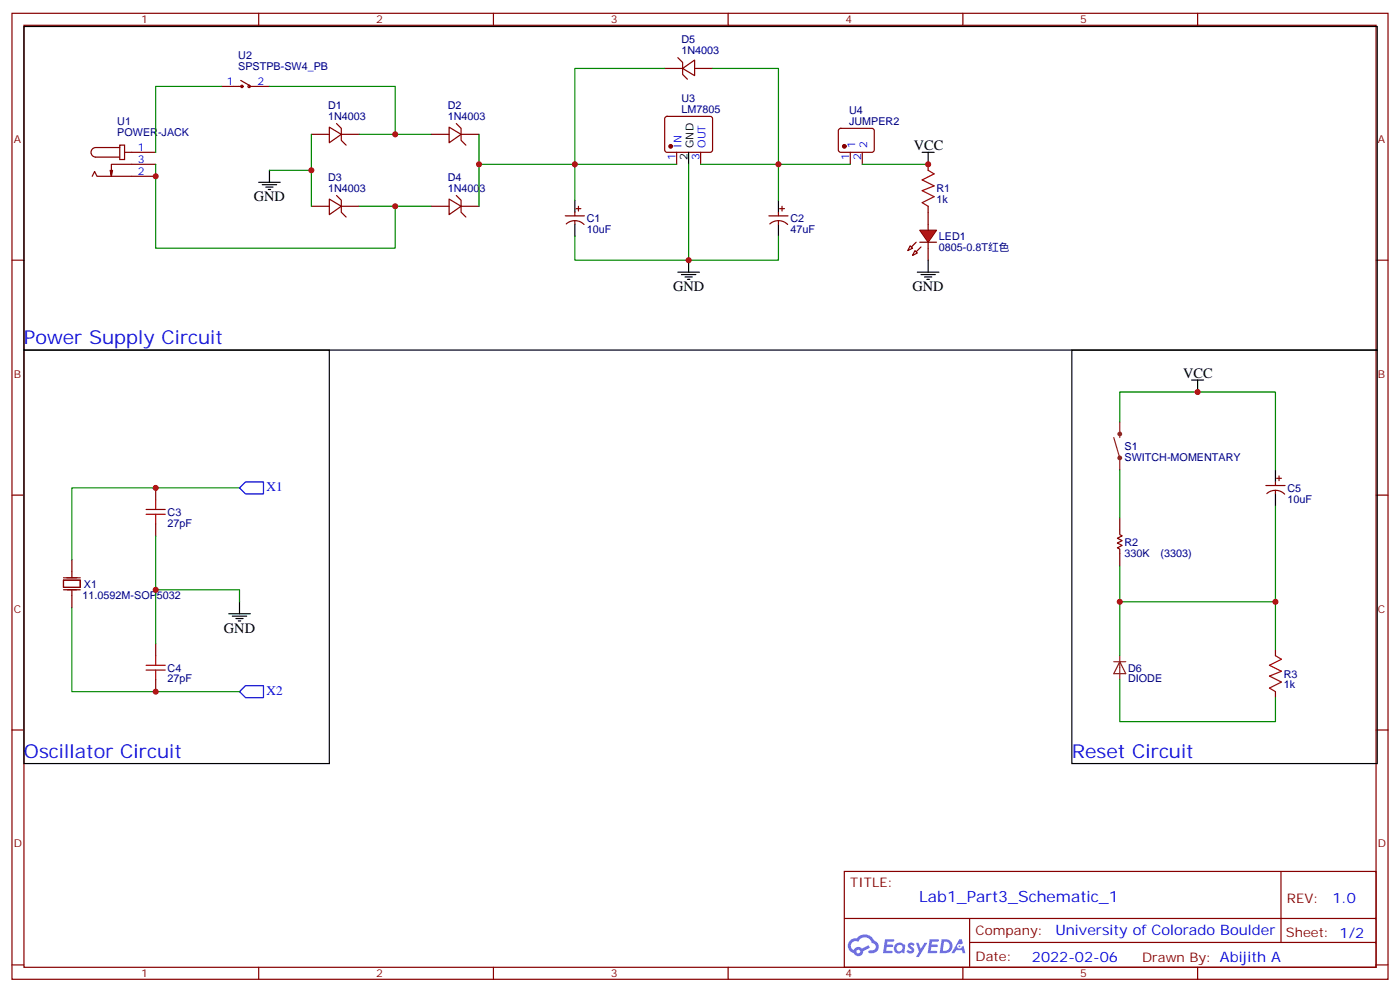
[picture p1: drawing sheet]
<svg xmlns="http://www.w3.org/2000/svg" width="412mm" height="292mm" viewBox="0 0 412 292" stroke-linecap="round" stroke-linejoin="round" font-family="sans-serif">
<g fill="none" stroke="#870000" stroke-width=".35">
<path d="M3.5 3.9h405.4v284.4h-405.4zM7.1 7.4h398.2v277.3h-398.2zM76.2 3.9v3.5M145.3 3.9v3.5M214.5 3.9v3.5M283.6 3.9v3.5M352.8 3.9v3.5M3.5 76.6h3.6M405.3 76.6h3.6M3.5 145.7h3.6M405.3 145.7h3.6M3.5 214.9h3.6"/>
<path d="M405.3 214.9h3.6M248.7 256.5h156.6v28.2h-156.6zM377.3 256.5v20.9M248.7 270.4h156.5M285.6 277.4h119.6M285.6 270.4v14.1M3.5 284h3.6M76.2 284.7v3.6M145.3 284.7v3.6M214.5 284.7v3.6M283.6 284.7v3.6M352.8 284.7v3.6"/>
<path d="M405.3 284h3.6"/>
</g>
<g fill="#5487ff">
<path d="M267.7 277.7a1.22 1.22 0 0 1 1.7 .2l-.4 .6a.47 .47 0 0 0-.3-.4 .47 .47 0 0 0-.5 .2l.1 .2a1.14 1.14 0 0 1 .8 1.8 1.14 1.14 0 0 1-1.9 0l-.2-.2 .5-.6 .7 .5a.29 .29 0 0 0 .3-.3 .29 .29 0 0 0-.2-.3 1.04 1.04 0 0 1-.6-1.7z"/>
<path d="M260.7 276.4h2.4l.3 .2-.2 .5-1.8 .1-.1 .8h1.5l.3 .4-.3 .4h-1.6l-.2 1.1h1.7l.2 .3-.2 .3-2.6 .1z"/>
<path d="M273.8 276.4h2.4l.3 .2-.1 .5-1.8 .1-.2 .8h1.6l.3 .4-.4 .4h-1.6l-.1 1.1h1.7l.2 .3-.2 .3-2.6 .1z"/>
<path d="M282.6 276.4h.7l.3 1.3-.6 .3a.69 .69 0 0 0-1 .3 .69 .69 0 0 0 .4 .9 .69 .69 0 0 0 .9-.6l.5-.2 .6 2.2h-.8l-.2-.9h-1.8l-.5 .9h-.8z"/>
<path d="M269.8 277.5h.8l.6 1.8 1.1-1.8h.9l-2.6 4.2h-.8l.9-1.5z"/>
<path d="M277.4 276.4l-.6 4.2h1.3a2.11 2.11 0 0 0 2.5-2.1 2.11 2.11 0 0 0-2.5-2.1zM278.1 277.2a1.39 1.39 0 0 1 1.7 1.4 1.39 1.39 0 0 1-1.8 1.3h-.3z"/>
<path d="M263.7 278.1a1.54 1.54 0 0 0-.1 2.1 1.54 1.54 0 0 0 2.2 .1l.6 .3 .3-2.3-.2-.3h-.4a1.49 1.49 0 0 0-2.4 .1zM264 279.1a.94 .94 0 0 1 1.8 0 .94 .94 0 0 1-1.8 0z"/>
<path d="M250.4 276.8a2.18 2.18 0 0 0 1.1 3.7 1.44 1.44 0 0 0 1.6 .9 1.44 1.44 0 0 0 1.2-1.4l2-1-.5-.8-1.9 1a1.47 1.47 0 0 0-2.4 .4 1.39 1.39 0 0 1-.7-1.9 1.39 1.39 0 0 1 2-.5 2.12 2.12 0 0 1 2.2-1.3 2.12 2.12 0 0 1 1.9 1.7 1.14 1.14 0 0 1 1.1 1.4 1.14 1.14 0 0 1-1.7 .7 .43 .43 0 0 0-.5 .4 .43 .43 0 0 0 .4 .5 1.98 1.98 0 0 0 2.5-1.2 1.98 1.98 0 0 0-1.2-2.6 3.1 3.1 0 0 0-5.3-.6l-.9 .1zM252.3 280.1a.55 .55 0 0 1 1.1 0 .55 .55 0 0 1-1.1 0z"/>
<circle cx="282.6" cy="278.5" r=".26"/>
</g>
<g fill="none" stroke="#870000" stroke-width=".35">
<path d="M199.7 17l1.4 1.4v3.5l1.4 1.4M65.3 25.4h6M70.9 23.7l2.5 1.4M73.4 25.4h6M91.7 39.5h5.3M97 37.4l3.5 2.1-3.5 2.5zM99.1 36.4l1.4 1.4v3.5l1.5 1.4M100.5 39.5h5.3M127 39.5h5.3M132.3 37.4l3.5 2.1-3.5 2.5zM134.4 36.4l1.4 1.4v3.5l1.4 1.4M135.8 39.5h5.3"/>
<path d="M195.8 20.1h5.3M196 34.5l.5-.2h12.7l.5 .2 .2 .5-.1 9.4-.6 .4h-13l-.4-.7v-9.1zM201.1 20.1l3.5-2.4v4.6zM204.6 20.1h5.3M247.2 38l.4-.2h9.5l.4 .7v5.9l-.7 .4h-9.4l-.5-.7v-5.6zM27.2 51.9l.7-1.4 .7 1.4h17.3M33.2 50.1l-.4 1.8M35.3 42.7h1.4v4.3h-1.4zM35.3 43.4h-7.1a1.41 1.41 0 0 0-1.4 1.4 1.41 1.41 0 0 0 1.4 1.4h7.1M36.7 44.8h9.2M45.9 48.4h-13.1v3.5l-.3-1.8M97 58.6l3.5 2.1-3.5 2.5z"/>
<path d="M99.1 57.5l1.4 1.4v3.6l1.5 1.4M132.3 58.6l3.5 2.1-3.5 2.5zM134.4 57.5l1.4 1.4v3.6l1.4 1.4M199.3 44.8v3.6M206.4 44.8v3.6M250.5 44.8v3.6M254 44.8v3.6M273.4 48.4v1.7M91.7 60.7h5.3M100.5 60.7h5.3M127 60.7h5.3M135.8 60.7h5.3"/>
<path d="M166.5 63.5h5.7M166.8 65.9a3.8 3.8 0 0 1 5.2 .2M169.3 62.5v1M169.3 64.9v1.1M169.7 61.4h1.4M170.4 60.7v1.4M226.5 63.5h5.6M226.8 65.9a3.8 3.8 0 0 1 5.2 .2M229.3 62.5v1M229.3 64.9v1.1M229.7 61.4h1.4M230.4 60.7v1.4"/>
<path d="M273.4 60.7v5.3M273.4 73.1v3.5"/>
<circle cx="71.3" cy="25.4" r=".35"/>
<circle cx="73.4" cy="25.4" r=".35"/>
</g>
<g fill="none" stroke="#000" stroke-width=".35">
<path d="M76.2 53.7h6.3M77.3 54.4h4.2M78.3 55.1h2.1M79 55.8h.7M79.4 50.1v3.6M169.3 58.9v3.6M202.8 44.8v3.6M229.3 58.9v3.6M169.3 66v3.5M202.8 76.6v3.5M229.3 66v3.5M199.7 80.1h6.3"/>
<path d="M200.7 80.8h4.3M201.8 81.5h2.1M202.5 82.2h.7"/>
</g>
<g fill="none" stroke="#008700" stroke-width=".35">
<path d="M79.4 25.4h37v14.1h-10.6M91.7 39.5v21.2M116.4 39.5h10.6M141.1 39.5v21.2M195.8 20.1h-26.5v38.8M209.9 20.1h19.4v28.3h21.2M45.9 48.4v24.7h70.5v-12.4M79.4 50.1h12.3M141.1 48.4h58.2M202.8 48.4v28.2M206.4 48.4h22.9v10.5M105.8 60.7h21.2"/>
<path d="M169.3 69.5v7.1h60v-7.1"/>
</g>
<g fill="#870000" stroke="#870000" stroke-width=".35">
<circle cx="197.6" cy="43.1" r=".53"/>
<circle cx="248.7" cy="43.1" r=".53"/>
</g>
<path d="M273.4 50.1l1.8 1.1-3.6 1.8 3.6 1.7-3.6 1.4 3.6 1.8-3.6 1.8 1.8 1" fill="none" stroke="#a10000" stroke-width=".35"/>
<path d="M270.9 67.8h5l-2.5 3.5z" fill="#f00" stroke="#870000" stroke-width=".35"/>
<g fill="none" stroke="#870000" stroke-width=".35">
<path d="M268.1 72.4l.7 .7-1.4 .7zM269.5 73.8l.7 .7-1.4 .7zM270.9 71.3h5M273.4 66v1.8M273.4 71.3v1.8M45.9 143.6v3.5M45.9 154.2v3.5M329.8 152.4v5l.8 .3-1.5 .7 1.5 .7-1.5 .7 1.5 .7-1.5 .8 .7 .3v4.9M372.9 142.9h5.6M373.2 145.3a3.8 3.8 0 0 1 5.2 .2M375.7 141.9v1M375.7 144.3v1.1"/>
<path d="M376.1 140.8h1.4M376.8 140.1v1.4M18.7 170.8h4.9v2.1h-4.9zM18.7 173.6h4.9M18.7 170.1h4.9M21.2 164.8v5.3M21.2 173.6v5.3M45.9 189.5v3.5M375.7 191.2v1.8M45.9 200.1v3.5M375.7 203.6v1.8"/>
</g>
<g fill="#870000" stroke="#870000" stroke-width=".35">
<path d="M268.5 72.7l1.4-1.4z"/>
<path d="M271.3 72.7l-1.4 1.4z"/>
</g>
<path d="M65.3 25.4h-19.4v19.4M254 48.4h19.4M329.8 124.2v-8.8h45.9v22.9M329.8 138.3v14.1M45.9 157.7v31.8M70.6 143.6h-49.4v21.2M375.7 148.9v28.2h-45.9M21.2 178.9v24.7h49.4M45.9 173.6h24.7v3.5M329.8 166.5v26.5M375.7 177.1v14.1M329.8 200.1v12.3h45.9v-7" fill="none" stroke="#008700" stroke-width=".35"/>
<g fill="none" stroke="#000" stroke-width=".35">
<path d="M7.1 7.8h398.6v95.2h-398.6zM271.6 44.8h3.6M273.4 44.8v3.6M273.4 76.6v3.5M270.2 80.1h6.4M271.3 80.8h4.2M272.3 81.5h2.2M273 82.2h.8M7.1 103h89.9v121.8h-89.9zM315.7 103h90v121.8h-90zM351 111.9h3.5M352.8 111.9v3.5"/>
<path d="M375.7 138.3v3.6M375.7 145.4v3.5M70.6 177.1v3.6M67.4 180.7h6.3M68.4 181.4h4.3M69.5 182.1h2.1M70.2 182.8h.7"/>
</g>
<path d="M43 150h5.7M43 151.4h5.7M45.9 147.1v2.9M45.9 151.4v2.8M43 195.8h5.7M43 197.2h5.7M45.9 193v2.8M45.9 197.2v2.9M375.7 193l1.8 1.1-3.6 1.7 3.6 1.8-3.6 1.4 3.6 1.8-3.6 1.7 1.8 1.1" fill="none" stroke="#a10000" stroke-width=".35"/>
<path d="M70.6 143.6l1.7-1.7h5.3v3.5h-5.3zM70.6 203.6l1.7-1.8h5.3v3.6h-5.3z" fill="none" stroke="#00f" stroke-width=".35"/>
<path d="M328.1 128.8l1.7 6v3.5M329.8 124.2v4.6M328.1 194.8h3.5M329.8 193v7.1M329.8 194.8l1.8 3.5h-3.5z" fill="none" stroke="#8c2424" stroke-width=".35"/>
<g fill="none" stroke="#8c2424" stroke-width=".71">
<circle cx="329.8" cy="134.8" r=".35"/>
<circle cx="329.8" cy="127.7" r=".35"/>
</g>
<g fill="#c00">
<circle cx="116.4" cy="39.5" r=".88"/>
<circle cx="116.4" cy="60.7" r=".88"/>
<circle cx="45.9" cy="51.9" r=".88"/>
<circle cx="91.7" cy="50.1" r=".88"/>
<circle cx="141.1" cy="48.4" r=".88"/>
<circle cx="169.3" cy="48.4" r=".88"/>
<circle cx="202.8" cy="76.6" r=".88"/>
<circle cx="229.3" cy="48.4" r=".88"/>
<circle cx="45.9" cy="173.6" r=".88"/>
<circle cx="45.9" cy="143.6" r=".88"/>
<circle cx="45.9" cy="203.6" r=".88"/>
<circle cx="329.8" cy="177.1" r=".88"/>
<circle cx="375.7" cy="177.1" r=".88"/>
<circle cx="352.8" cy="115.4" r=".88"/>
<circle cx="273.4" cy="48.4" r=".88"/>
</g>
<g font-size="5.6" fill="#00f">
<text x="7.1" y="101.3">Power Supply Circuit</text>
<text x="7.1" y="223">Oscillator Circuit</text>
<text x="315.7" y="223">Reset Circuit</text>
</g>
<text font-size="4.6" fill="#00f" x="270.8" y="265.5">Lab1_Part3_Schematic_1</text>
<g font-size="4.2">
<text x="269.2" y="44.1">VCC</text>
<text x="74.8" y="59.3">GND</text>
<text x="198.3" y="85.8">GND</text>
<text x="268.8" y="85.8">GND</text>
<text x="348.5" y="111.2">VCC</text>
<text x="66" y="186.3">GND</text>
</g>
<g font-size="4.2" fill="#00f">
<text x="392.5" y="265.8">1.0</text>
<text x="310.9" y="275.3">University of Colorado Boulder</text>
<text x="304" y="283.1">2022-02-06</text>
</g>
<g font-size="3.9" fill="#00f">
<text x="78.5" y="144.5">X1</text>
<text x="78.5" y="204.5">X2</text>
</g>
<g font-size="3.9" fill="#800">
<text x="250.5" y="261.1">TITLE:</text>
<text x="379.1" y="265.8">REV:</text>
<text x="287.4" y="275.3">Company:</text>
<text x="378.7" y="275.9">Sheet: 1/2</text>
<text x="287.4" y="283">Date:</text>
<text x="336.4" y="283.1">Drawn By: Abijith A</text>
</g>
<g font-size="3.2" fill="#800">
<text x="41.6" y="6.9">1</text>
<text x="110.8" y="6.9">2</text>
<text x="179.9" y="6.9">3</text>
<text x="249.1" y="6.9">4</text>
<text x="318.2" y="6.9">5</text>
<text x="4.1" y="42">A</text>
<text x="405.9" y="42">A</text>
<text x="4.1" y="111.2">B</text>
<text x="405.9" y="111.2">B</text>
<text x="4.1" y="180.3">C</text>
<text x="405.9" y="180.3">C</text>
<text x="4.1" y="249.4">D</text>
<text x="405.9" y="249.4">D</text>
<text x="41.6" y="287.7">1</text>
<text x="110.8" y="287.7">2</text>
<text x="179.9" y="287.7">3</text>
<text x="249.1" y="287.7">4</text>
<text x="318.2" y="287.7">5</text>
</g>
<g font-size="3.2" fill="#000080">
<text x="70.2" y="17.4">U2</text>
<text x="200.7" y="15.9">1N4003</text>
<text x="200.7" y="12.7">D5</text>
<text x="70.2" y="20.6">SPSTPB-SW4_PB</text>
<text x="200.7" y="30">U3</text>
<text x="96.6" y="35.3">1N4003</text>
<text x="96.6" y="32.1">D1</text>
<text x="131.9" y="35.3">1N4003</text>
<text x="131.9" y="32.1">D2</text>
<text x="200.7" y="33.2">LM7805</text>
<text x="250.1" y="33.5">U4</text>
<text x="34.6" y="40">POWER-JACK</text>
<text x="34.6" y="36.8">U1</text>
<text x="250.1" y="36.7">JUMPER2</text>
<text x="96.6" y="53.3">D3</text>
<text x="131.9" y="53.3">D4</text>
<text x="96.6" y="56.5">1N4003</text>
<text x="131.9" y="56.5">1N4003</text>
<text x="275.9" y="59.8">1k</text>
<text x="275.9" y="56.6">R1</text>
<text x="172.9" y="65.4">C1</text>
<text x="232.8" y="65.4">C2</text>
<text x="172.9" y="68.6">10uF</text>
<text x="232.8" y="68.6">47uF</text>
<text x="276.6" y="70.7">LED1</text>
<text x="276.6" y="73.9">0805-0.8T红色</text>
<text x="331.3" y="135.6">SWITCH-MOMENTARY</text>
<text x="331.3" y="132.4">S1</text>
<text x="379.2" y="148">10uF</text>
<text x="379.2" y="144.7">C5</text>
<text x="49.4" y="155">27pF</text>
<text x="49.4" y="151.8">C3</text>
<text x="331.3" y="160.6">R2</text>
<text x="331.3" y="163.8">330K</text>
<text x="341.8" y="163.8">(3303)</text>
<text x="24.7" y="173">X1</text>
<text x="24.3" y="176.2">11.0592M-SOP5032</text>
<text x="49.4" y="197.7">C4</text>
<text x="332.3" y="197.7">D6</text>
<text x="49.4" y="200.9">27pF</text>
<text x="332.3" y="200.9">DIODE</text>
<text x="378.2" y="202.6">1k</text>
<text x="378.2" y="199.4">R3</text>
</g>
<g font-size="3.2" fill="#00f">
<text x="66.8" y="25.1">1</text>
<text x="75.8" y="25.1">2</text>
<text x="40.6" y="44.5">1</text>
<text x="199" y="47" transform="rotate(-90 199 47)">1</text>
<text x="200.7" y="43.5" transform="rotate(-90 200.7 43.5)">IN</text>
<text x="206" y="47" transform="rotate(-90 206 47)">3</text>
<text x="207.8" y="43.5" transform="rotate(-90 207.8 43.5)">OUT</text>
<text x="250.1" y="47" transform="rotate(-90 250.1 47)">1</text>
<text x="251.9" y="43.5" transform="rotate(-90 251.9 43.5)">1</text>
<text x="253.6" y="47" transform="rotate(-90 253.6 47)">2</text>
<text x="255.4" y="43.5" transform="rotate(-90 255.4 43.5)">2</text>
<text x="40.6" y="51.5">2</text>
<text x="40.6" y="48">3</text>
</g>
<g font-size="3.2">
<text x="202.5" y="47" transform="rotate(-90 202.5 47)">2</text>
<text x="204.3" y="43.5" transform="rotate(-90 204.3 43.5)">GND</text>
</g>
</svg>
